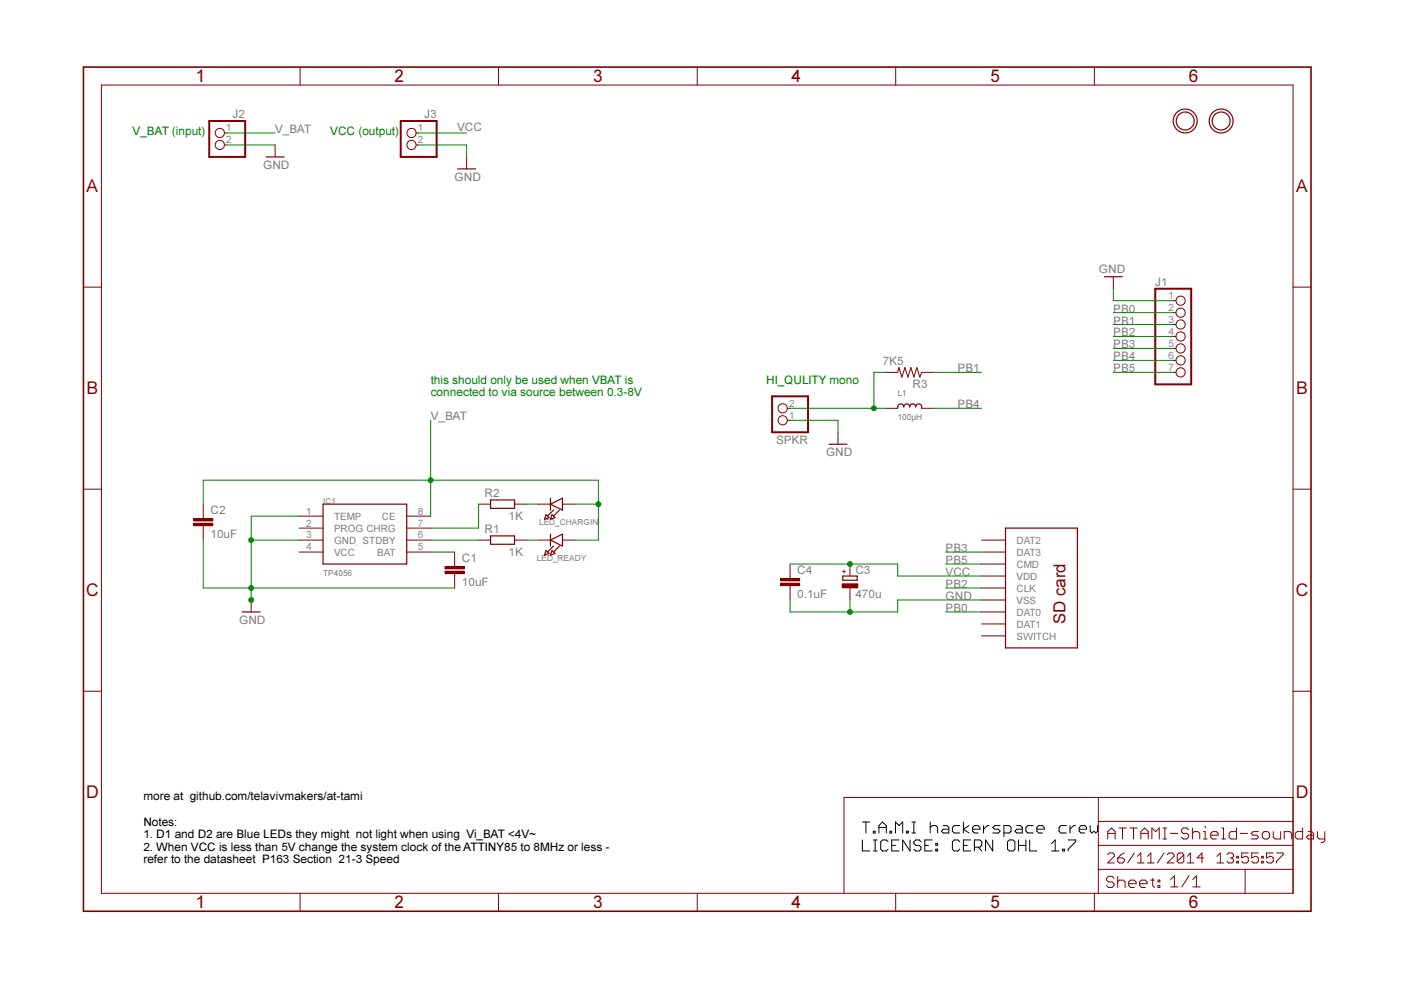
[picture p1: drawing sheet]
<?xml version="1.0" encoding="utf-8"?>
<!DOCTYPE eagle SYSTEM "eagle.dtd">
<!--
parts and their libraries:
SparkFun: Licensing: CC v3.0 Share-Alike You are welcome to use this library for commercial purposes.
microbuilder: This work is placed in the public domain, and may be freely used for commercial and non-commercial work with the following conditions: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
-->
<eagle version="7.1.0">
<drawing>
<settings>
<setting alwaysvectorfont="no"/>
<setting verticaltext="up"/>
</settings>
<grid distance="0.1" unitdist="inch" unit="inch" style="lines" multiple="1" display="no" altdistance="0.01" altunitdist="inch" altunit="inch"/>
<schematic xreflabel="%F%N/%S.%C%R" xrefpart="/%S.%C%R">
<libraries>
<library name="SparkFun">
<symbols>
<symbol name="GND">
<wire x1="-1.905" y1="0" x2="1.905" y2="0" width="0.254" layer="94"/>
<text x="-2.54" y="-2.54" size="1.778" layer="96">&gt;VALUE</text>
<pin name="GND" x="0" y="2.54" visible="off" length="short" direction="sup" rot="R270"/>
</symbol>
</symbols>
<devicesets>
<deviceset name="GND" prefix="GND">
<gates>
<gate name="1" symbol="GND" x="0" y="0"/>
</gates>
<devices>
<device name="">
<technologies>
<technology name=""/>
</technologies>
</device>
</devices>
</deviceset>
</devicesets>
</library>
<library name="microbuilder">
<symbols>
<symbol name="MOUNTINGHOLE">
<circle x="0" y="0" radius="2.54" width="0.254" layer="94"/>
<circle x="0" y="0" radius="1.905" width="0.254" layer="94"/>
</symbol>
<symbol name="PINHD7">
<wire x1="-6.35" y1="-10.16" x2="1.27" y2="-10.16" width="0.4064" layer="94"/>
<wire x1="1.27" y1="-10.16" x2="1.27" y2="10.16" width="0.4064" layer="94"/>
<wire x1="1.27" y1="10.16" x2="-6.35" y2="10.16" width="0.4064" layer="94"/>
<wire x1="-6.35" y1="10.16" x2="-6.35" y2="-10.16" width="0.4064" layer="94"/>
<text x="-6.35" y="10.795" size="1.778" layer="95">&gt;NAME</text>
<text x="-6.35" y="-12.7" size="1.778" layer="96">&gt;VALUE</text>
<pin name="1" x="-2.54" y="7.62" visible="pad" length="short" direction="pas" function="dot"/>
<pin name="2" x="-2.54" y="5.08" visible="pad" length="short" direction="pas" function="dot"/>
<pin name="3" x="-2.54" y="2.54" visible="pad" length="short" direction="pas" function="dot"/>
<pin name="4" x="-2.54" y="0" visible="pad" length="short" direction="pas" function="dot"/>
<pin name="5" x="-2.54" y="-2.54" visible="pad" length="short" direction="pas" function="dot"/>
<pin name="6" x="-2.54" y="-5.08" visible="pad" length="short" direction="pas" function="dot"/>
<pin name="7" x="-2.54" y="-7.62" visible="pad" length="short" direction="pas" function="dot"/>
</symbol>
<symbol name="PINHD2">
<wire x1="-6.35" y1="-2.54" x2="1.27" y2="-2.54" width="0.4064" layer="94"/>
<wire x1="1.27" y1="-2.54" x2="1.27" y2="5.08" width="0.4064" layer="94"/>
<wire x1="1.27" y1="5.08" x2="-6.35" y2="5.08" width="0.4064" layer="94"/>
<wire x1="-6.35" y1="5.08" x2="-6.35" y2="-2.54" width="0.4064" layer="94"/>
<text x="-6.35" y="5.715" size="1.778" layer="95">&gt;NAME</text>
<text x="-6.35" y="-5.08" size="1.778" layer="96">&gt;VALUE</text>
<pin name="1" x="-2.54" y="2.54" visible="pad" length="short" direction="pas" function="dot"/>
<pin name="2" x="-2.54" y="0" visible="pad" length="short" direction="pas" function="dot"/>
</symbol>
<symbol name="LED">
<wire x1="-2.54" y1="1.27" x2="-2.54" y2="-1.27" width="0.254" layer="94"/>
<wire x1="-2.54" y1="-1.27" x2="0" y2="0" width="0.254" layer="94"/>
<wire x1="0" y1="0" x2="-2.54" y2="1.27" width="0.254" layer="94"/>
<wire x1="0" y1="1.27" x2="0" y2="0" width="0.254" layer="94"/>
<wire x1="0" y1="0" x2="0" y2="-1.27" width="0.254" layer="94"/>
<wire x1="-0.635" y1="1.27" x2="0.635" y2="2.54" width="0.254" layer="94"/>
<wire x1="-1.905" y1="1.27" x2="-0.635" y2="2.54" width="0.254" layer="94"/>
<wire x1="-0.9525" y1="2.8575" x2="-0.3175" y2="2.2225" width="0.254" layer="94"/>
<wire x1="-0.3175" y1="2.2225" x2="0" y2="3.175" width="0.254" layer="94"/>
<wire x1="0" y1="3.175" x2="-0.9525" y2="2.8575" width="0.254" layer="94"/>
<wire x1="0.3175" y1="2.8575" x2="0.9525" y2="2.2225" width="0.254" layer="94"/>
<wire x1="1.27" y1="3.175" x2="0.3175" y2="2.8575" width="0.254" layer="94"/>
<wire x1="0.9525" y1="2.2225" x2="1.27" y2="3.175" width="0.254" layer="94"/>
<text x="-5.08" y="3.175" size="1.27" layer="95">&gt;NAME</text>
<text x="-5.08" y="-2.794" size="1.27" layer="96">&gt;VALUE</text>
<pin name="A" x="-5.08" y="0" visible="off" length="short" direction="pas"/>
<pin name="C" x="2.54" y="0" visible="off" length="short" direction="pas" rot="R180"/>
</symbol>
<symbol name="INDUCTOR">
<text x="-2.54" y="2.54" size="1.27" layer="95">&gt;NAME</text>
<text x="-2.54" y="-2.54" size="1.27" layer="96">&gt;VALUE</text>
<pin name="1" x="-5.08" y="0" visible="off" length="short" direction="pas" swaplevel="1"/>
<pin name="2" x="5.08" y="0" visible="off" length="short" direction="pas" swaplevel="1" rot="R180"/>
<wire x1="-2.54" y1="0.3175" x2="-1.27" y2="0.3175" width="0.254" layer="94" curve="-180"/>
<wire x1="-1.27" y1="0.3175" x2="0" y2="0.3175" width="0.254" layer="94" curve="-180"/>
<wire x1="0" y1="0.3175" x2="1.27" y2="0.3175" width="0.254" layer="94" curve="-180"/>
<wire x1="1.27" y1="0.3175" x2="2.54" y2="0.3175" width="0.254" layer="94" curve="-180"/>
<wire x1="-2.54" y1="0.3175" x2="-2.54" y2="0" width="0.254" layer="94"/>
<wire x1="2.54" y1="0.3175" x2="2.54" y2="0" width="0.254" layer="94"/>
</symbol>
</symbols>
<devicesets>
<deviceset name="MOUNTINGHOLE">
<gates>
<gate name="G$1" symbol="MOUNTINGHOLE" x="0" y="0"/>
</gates>
<devices>
<device name="" package="MOUNTINGHOLE_3.0_PLATED">
<technologies>
<technology name=""/>
</technologies>
</device>
<device name="1.0" package="MOUNTINGHOLE_1.0_PLATED">
<technologies>
<technology name="">
<attribute name="BOM" value="EXCLUDE" constant="no"/>
</technology>
</technologies>
</device>
<device name="2.0" package="MOUNTINGHOLE_2.0_PLATED">
<technologies>
<technology name=""/>
</technologies>
</device>
<device name="3.0THIN" package="MOUNTINGHOLE_3.0_PLATEDTHIN">
<technologies>
<technology name=""/>
</technologies>
</device>
<device name="2.5" package="MOUNTINGHOLE_2.5_PLATED">
<technologies>
<technology name=""/>
</technologies>
</device>
<device name="2.5_THICK" package="MOUNTINGHOLE_2.5_PLATED_THICK">
<technologies>
<technology name=""/>
</technologies>
</device>
</devices>
</deviceset>
<deviceset name="HEADER-1X7" prefix="JP" uservalue="yes">
<gates>
<gate name="A" symbol="PINHD7" x="0" y="0"/>
</gates>
<devices>
<device name="" package="1X07_OVAL">
<connects>
<connect gate="A" pin="1" pad="1"/>
<connect gate="A" pin="2" pad="2"/>
<connect gate="A" pin="3" pad="3"/>
<connect gate="A" pin="4" pad="4"/>
<connect gate="A" pin="5" pad="5"/>
<connect gate="A" pin="6" pad="6"/>
<connect gate="A" pin="7" pad="7"/>
</connects>
<technologies>
<technology name=""/>
</technologies>
</device>
<device name="ROUND" package="1X07_ROUND">
<connects>
<connect gate="A" pin="1" pad="1"/>
<connect gate="A" pin="2" pad="2"/>
<connect gate="A" pin="3" pad="3"/>
<connect gate="A" pin="4" pad="4"/>
<connect gate="A" pin="5" pad="5"/>
<connect gate="A" pin="6" pad="6"/>
<connect gate="A" pin="7" pad="7"/>
</connects>
<technologies>
<technology name=""/>
</technologies>
</device>
<device name="THICKER" package="1X07_ROUND_76">
<connects>
<connect gate="A" pin="1" pad="1"/>
<connect gate="A" pin="2" pad="2"/>
<connect gate="A" pin="3" pad="3"/>
<connect gate="A" pin="4" pad="4"/>
<connect gate="A" pin="5" pad="5"/>
<connect gate="A" pin="6" pad="6"/>
<connect gate="A" pin="7" pad="7"/>
</connects>
<technologies>
<technology name=""/>
</technologies>
</device>
<device name="70MIL" package="1X07_ROUND_70">
<connects>
<connect gate="A" pin="1" pad="1"/>
<connect gate="A" pin="2" pad="2"/>
<connect gate="A" pin="3" pad="3"/>
<connect gate="A" pin="4" pad="4"/>
<connect gate="A" pin="5" pad="5"/>
<connect gate="A" pin="6" pad="6"/>
<connect gate="A" pin="7" pad="7"/>
</connects>
<technologies>
<technology name=""/>
</technologies>
</device>
</devices>
</deviceset>
<deviceset name="HEADER-1X2" prefix="JP" uservalue="yes">
<gates>
<gate name="G$1" symbol="PINHD2" x="0" y="0"/>
</gates>
<devices>
<device name="" package="1X02_OVAL">
<connects>
<connect gate="G$1" pin="1" pad="1"/>
<connect gate="G$1" pin="2" pad="2"/>
</connects>
<technologies>
<technology name=""/>
</technologies>
</device>
<device name="ROUND" package="1X02_ROUND">
<connects>
<connect gate="G$1" pin="1" pad="1"/>
<connect gate="G$1" pin="2" pad="2"/>
</connects>
<technologies>
<technology name=""/>
</technologies>
</device>
<device name="SMT" package="1X02_SMT">
<connects>
<connect gate="G$1" pin="1" pad="1"/>
<connect gate="G$1" pin="2" pad="2"/>
</connects>
<technologies>
<technology name=""/>
</technologies>
</device>
</devices>
</deviceset>
<deviceset name="LED" prefix="LED" uservalue="yes">
<gates>
<gate name="G$1" symbol="LED" x="0" y="0"/>
</gates>
<devices>
<device name="1206" package="CHIPLED_1206">
<connects>
<connect gate="G$1" pin="A" pad="A"/>
<connect gate="G$1" pin="C" pad="C"/>
</connects>
<technologies>
<technology name=""/>
</technologies>
</device>
<device name="0805" package="CHIPLED_0805">
<connects>
<connect gate="G$1" pin="A" pad="A"/>
<connect gate="G$1" pin="C" pad="C"/>
</connects>
<technologies>
<technology name=""/>
</technologies>
</device>
<device name="0603" package="CHIPLED_0603">
<connects>
<connect gate="G$1" pin="A" pad="A"/>
<connect gate="G$1" pin="C" pad="C"/>
</connects>
<technologies>
<technology name=""/>
</technologies>
</device>
<device name="0603_NOOUTLINE" package="CHIPLED_0603_NOOUTLINE">
<connects>
<connect gate="G$1" pin="A" pad="A"/>
<connect gate="G$1" pin="C" pad="C"/>
</connects>
<technologies>
<technology name=""/>
</technologies>
</device>
<device name="0805_NOOUTLINE" package="CHIPLED_0805_NOOUTLINE">
<connects>
<connect gate="G$1" pin="A" pad="A"/>
<connect gate="G$1" pin="C" pad="C"/>
</connects>
<technologies>
<technology name=""/>
</technologies>
</device>
</devices>
</deviceset>
<deviceset name="INDUCTOR" prefix="L" uservalue="yes">
<gates>
<gate name="G$1" symbol="INDUCTOR" x="0" y="0"/>
</gates>
<devices>
<device name="" package="INDUCTOR_1007">
<connects>
<connect gate="G$1" pin="1" pad="P$1"/>
<connect gate="G$1" pin="2" pad="P$2"/>
</connects>
<technologies>
<technology name=""/>
</technologies>
</device>
<device name="0603" package="0603">
<connects>
<connect gate="G$1" pin="1" pad="1"/>
<connect gate="G$1" pin="2" pad="2"/>
</connects>
<technologies>
<technology name=""/>
</technologies>
</device>
<device name="0805" package="0805">
<connects>
<connect gate="G$1" pin="1" pad="1"/>
<connect gate="G$1" pin="2" pad="2"/>
</connects>
<technologies>
<technology name=""/>
</technologies>
</device>
<device name="TDK_VLC6045" package="INDUCTOR_6X6MM_TDK_VLC6045">
<connects>
<connect gate="G$1" pin="1" pad="P$1"/>
<connect gate="G$1" pin="2" pad="P$2"/>
</connects>
<technologies>
<technology name=""/>
</technologies>
</device>
<device name="TDK_SLF6045" package="INDUCTOR_6X6MM_TDK_SLF6045">
<connects>
<connect gate="G$1" pin="1" pad="P$1"/>
<connect gate="G$1" pin="2" pad="P$2"/>
</connects>
<technologies>
<technology name=""/>
</technologies>
</device>
<device name="TDK_VLC5045" package="INDUCTOR_5X5MM_TDK_VLC5045">
<connects>
<connect gate="G$1" pin="1" pad="P$1"/>
<connect gate="G$1" pin="2" pad="P$2"/>
</connects>
<technologies>
<technology name=""/>
</technologies>
</device>
<device name="TDK_VLC5045_NOTHERM" package="INDUCTOR_5X5MM_TDK_VLC5045_NOTHERMALS">
<connects>
<connect gate="G$1" pin="1" pad="P$1"/>
<connect gate="G$1" pin="2" pad="P$2"/>
</connects>
<technologies>
<technology name=""/>
</technologies>
</device>
<device name="NR5040" package="INDUCTOR_5X5MM_NR5040_NOTHERMALS">
<connects>
<connect gate="G$1" pin="1" pad="P$1"/>
<connect gate="G$1" pin="2" pad="P$2"/>
</connects>
<technologies>
<technology name=""/>
</technologies>
</device>
<device name="_0402" package="_0402">
<connects>
<connect gate="G$1" pin="1" pad="1"/>
<connect gate="G$1" pin="2" pad="2"/>
</connects>
<technologies>
<technology name=""/>
</technologies>
</device>
<device name="_0402MP" package="_0402MP">
<connects>
<connect gate="G$1" pin="1" pad="1"/>
<connect gate="G$1" pin="2" pad="2"/>
</connects>
<technologies>
<technology name=""/>
</technologies>
</device>
<device name="_0603" package="_0603">
<connects>
<connect gate="G$1" pin="1" pad="1"/>
<connect gate="G$1" pin="2" pad="2"/>
</connects>
<technologies>
<technology name=""/>
</technologies>
</device>
<device name="_0603MP" package="_0603MP">
<connects>
<connect gate="G$1" pin="1" pad="1"/>
<connect gate="G$1" pin="2" pad="2"/>
</connects>
<technologies>
<technology name=""/>
</technologies>
</device>
<device name="_0805" package="_0805">
<connects>
<connect gate="G$1" pin="1" pad="1"/>
<connect gate="G$1" pin="2" pad="2"/>
</connects>
<technologies>
<technology name=""/>
</technologies>
</device>
<device name="_0805MP" package="_0805MP">
<connects>
<connect gate="G$1" pin="1" pad="1"/>
<connect gate="G$1" pin="2" pad="2"/>
</connects>
<technologies>
<technology name=""/>
</technologies>
</device>
</devices>
</deviceset>
</devicesets>
</library>
<library name="frames">
<symbols>
<symbol name="A4L-LOC">
<wire x1="256.54" y1="3.81" x2="256.54" y2="8.89" width="0.1016" layer="94"/>
<wire x1="256.54" y1="8.89" x2="256.54" y2="13.97" width="0.1016" layer="94"/>
<wire x1="256.54" y1="13.97" x2="256.54" y2="19.05" width="0.1016" layer="94"/>
<wire x1="256.54" y1="19.05" x2="256.54" y2="24.13" width="0.1016" layer="94"/>
<wire x1="161.29" y1="3.81" x2="161.29" y2="24.13" width="0.1016" layer="94"/>
<wire x1="161.29" y1="24.13" x2="215.265" y2="24.13" width="0.1016" layer="94"/>
<wire x1="215.265" y1="24.13" x2="256.54" y2="24.13" width="0.1016" layer="94"/>
<wire x1="246.38" y1="3.81" x2="246.38" y2="8.89" width="0.1016" layer="94"/>
<wire x1="246.38" y1="8.89" x2="256.54" y2="8.89" width="0.1016" layer="94"/>
<wire x1="246.38" y1="8.89" x2="215.265" y2="8.89" width="0.1016" layer="94"/>
<wire x1="215.265" y1="8.89" x2="215.265" y2="3.81" width="0.1016" layer="94"/>
<wire x1="215.265" y1="8.89" x2="215.265" y2="13.97" width="0.1016" layer="94"/>
<wire x1="215.265" y1="13.97" x2="256.54" y2="13.97" width="0.1016" layer="94"/>
<wire x1="215.265" y1="13.97" x2="215.265" y2="19.05" width="0.1016" layer="94"/>
<wire x1="215.265" y1="19.05" x2="256.54" y2="19.05" width="0.1016" layer="94"/>
<wire x1="215.265" y1="19.05" x2="215.265" y2="24.13" width="0.1016" layer="94"/>
<text x="217.17" y="15.24" size="2.54" layer="94" font="vector">&gt;DRAWING_NAME</text>
<text x="217.17" y="10.16" size="2.286" layer="94" font="vector">&gt;LAST_DATE_TIME</text>
<text x="230.505" y="5.08" size="2.54" layer="94" font="vector">&gt;SHEET</text>
<text x="216.916" y="4.953" size="2.54" layer="94" font="vector">Sheet:</text>
<frame x1="0" y1="0" x2="260.35" y2="179.07" columns="6" rows="4" layer="94"/>
</symbol>
</symbols>
<devicesets>
<deviceset name="A4L-LOC" prefix="FRAME" uservalue="yes">
<gates>
<gate name="G$1" symbol="A4L-LOC" x="0" y="0"/>
</gates>
<devices>
<device name="">
<technologies>
<technology name=""/>
</technologies>
</device>
</devices>
</deviceset>
</devicesets>
</library>
<library name="TP4056">
<symbols>
<symbol name="TP4056">
<pin name="TEMP" x="-5.08" y="-2.54" length="middle"/>
<pin name="PROG" x="-5.08" y="-5.08" length="middle"/>
<pin name="GND" x="-5.08" y="-7.62" length="middle"/>
<pin name="VCC" x="-5.08" y="-10.16" length="middle"/>
<pin name="BAT" x="22.86" y="-10.16" length="middle" rot="R180"/>
<pin name="STDBY" x="22.86" y="-7.62" length="middle" rot="R180"/>
<pin name="CHRG" x="22.86" y="-5.08" length="middle" rot="R180"/>
<pin name="CE" x="22.86" y="-2.54" length="middle" rot="R180"/>
<wire x1="0" y1="0" x2="0" y2="-12.7" width="0.254" layer="94"/>
<wire x1="0" y1="-12.7" x2="17.78" y2="-12.7" width="0.254" layer="94"/>
<wire x1="17.78" y1="-12.7" x2="17.78" y2="0" width="0.254" layer="94"/>
<wire x1="17.78" y1="0" x2="0" y2="0" width="0.254" layer="94"/>
<text x="0" y="0" size="1.27" layer="95">&gt;NAME</text>
<text x="0" y="-15.24" size="1.27" layer="96">&gt;VALUE</text>
</symbol>
</symbols>
<devicesets>
<deviceset name="TP4056" prefix="IC">
<gates>
<gate name="G$1" symbol="TP4056" x="-5.08" y="2.54"/>
</gates>
<devices>
<device name="" package="SOP-8">
<connects>
<connect gate="G$1" pin="BAT" pad="5"/>
<connect gate="G$1" pin="CE" pad="8"/>
<connect gate="G$1" pin="CHRG" pad="7"/>
<connect gate="G$1" pin="GND" pad="3"/>
<connect gate="G$1" pin="PROG" pad="2"/>
<connect gate="G$1" pin="STDBY" pad="6"/>
<connect gate="G$1" pin="TEMP" pad="1"/>
<connect gate="G$1" pin="VCC" pad="4"/>
</connects>
<technologies>
<technology name=""/>
</technologies>
</device>
</devices>
</deviceset>
</devicesets>
</library>
<library name="SparkFun-Capacitors">
<symbols>
<symbol name="CAP">
<wire x1="0" y1="2.54" x2="0" y2="2.032" width="0.1524" layer="94"/>
<wire x1="0" y1="0" x2="0" y2="0.508" width="0.1524" layer="94"/>
<text x="1.524" y="2.921" size="1.778" layer="95">&gt;NAME</text>
<text x="1.524" y="-2.159" size="1.778" layer="96">&gt;VALUE</text>
<rectangle x1="-2.032" y1="0.508" x2="2.032" y2="1.016" layer="94"/>
<rectangle x1="-2.032" y1="1.524" x2="2.032" y2="2.032" layer="94"/>
<pin name="1" x="0" y="5.08" visible="off" length="short" direction="pas" swaplevel="1" rot="R270"/>
<pin name="2" x="0" y="-2.54" visible="off" length="short" direction="pas" swaplevel="1" rot="R90"/>
</symbol>
</symbols>
<devicesets>
<deviceset name="10UF-6.3V-20%(1206)" prefix="C" uservalue="yes">
<gates>
<gate name="G$1" symbol="CAP" x="0" y="-2.54"/>
</gates>
<devices>
<device name="" package="1206">
<connects>
<connect gate="G$1" pin="1" pad="1"/>
<connect gate="G$1" pin="2" pad="2"/>
</connects>
<technologies>
<technology name="">
<attribute name="PROD_ID" value="CAP-10057"/>
<attribute name="VALUE" value="10uF" constant="no"/>
</technology>
</technologies>
</device>
</devices>
</deviceset>
<deviceset name="0.1UF-25V(+80/-20%)(0603)" prefix="C" uservalue="yes">
<gates>
<gate name="G$1" symbol="CAP" x="0" y="-2.54"/>
</gates>
<devices>
<device name="" package="0603-CAP">
<connects>
<connect gate="G$1" pin="1" pad="1"/>
<connect gate="G$1" pin="2" pad="2"/>
</connects>
<technologies>
<technology name="">
<attribute name="PROD_ID" value="CAP-00810"/>
<attribute name="VALUE" value="0.1uF" constant="no"/>
</technology>
</technologies>
</device>
</devices>
</deviceset>
</devicesets>
</library>
<library name="SparkFun-Passives">
<symbols>
<symbol name="RESISTOR">
<wire x1="-2.54" y1="0" x2="-2.159" y2="1.016" width="0.1524" layer="94"/>
<wire x1="-2.159" y1="1.016" x2="-1.524" y2="-1.016" width="0.1524" layer="94"/>
<wire x1="-1.524" y1="-1.016" x2="-0.889" y2="1.016" width="0.1524" layer="94"/>
<wire x1="-0.889" y1="1.016" x2="-0.254" y2="-1.016" width="0.1524" layer="94"/>
<wire x1="-0.254" y1="-1.016" x2="0.381" y2="1.016" width="0.1524" layer="94"/>
<wire x1="0.381" y1="1.016" x2="1.016" y2="-1.016" width="0.1524" layer="94"/>
<wire x1="1.016" y1="-1.016" x2="1.651" y2="1.016" width="0.1524" layer="94"/>
<wire x1="1.651" y1="1.016" x2="2.286" y2="-1.016" width="0.1524" layer="94"/>
<wire x1="2.286" y1="-1.016" x2="2.54" y2="0" width="0.1524" layer="94"/>
<text x="-3.81" y="1.4986" size="1.778" layer="95">&gt;NAME</text>
<text x="-3.81" y="-3.302" size="1.778" layer="96">&gt;VALUE</text>
<pin name="2" x="5.08" y="0" visible="off" length="short" direction="pas" swaplevel="1" rot="R180"/>
<pin name="1" x="-5.08" y="0" visible="off" length="short" direction="pas" swaplevel="1"/>
</symbol>
</symbols>
<devicesets>
<deviceset name="RESISTOR" prefix="R" uservalue="yes">
<gates>
<gate name="G$1" symbol="RESISTOR" x="0" y="0"/>
</gates>
<devices>
<device name="1206" package="1206">
<connects>
<connect gate="G$1" pin="1" pad="1"/>
<connect gate="G$1" pin="2" pad="2"/>
</connects>
<technologies>
<technology name=""/>
</technologies>
</device>
<device name="AXIAL-0.3" package="AXIAL-0.3">
<connects>
<connect gate="G$1" pin="1" pad="P$1"/>
<connect gate="G$1" pin="2" pad="P$2"/>
</connects>
<technologies>
<technology name=""/>
</technologies>
</device>
<device name="2010" package="R2010">
<connects>
<connect gate="G$1" pin="1" pad="1"/>
<connect gate="G$1" pin="2" pad="2"/>
</connects>
<technologies>
<technology name=""/>
</technologies>
</device>
<device name="0805-RES" package="0805">
<connects>
<connect gate="G$1" pin="1" pad="1"/>
<connect gate="G$1" pin="2" pad="2"/>
</connects>
<technologies>
<technology name=""/>
</technologies>
</device>
<device name="0603-RES" package="0603-RES">
<connects>
<connect gate="G$1" pin="1" pad="1"/>
<connect gate="G$1" pin="2" pad="2"/>
</connects>
<technologies>
<technology name=""/>
</technologies>
</device>
<device name="0402-RES" package="0402-RES">
<connects>
<connect gate="G$1" pin="1" pad="1"/>
<connect gate="G$1" pin="2" pad="2"/>
</connects>
<technologies>
<technology name=""/>
</technologies>
</device>
<device name="PTH-1/6W" package="1/6W-RES">
<connects>
<connect gate="G$1" pin="1" pad="1"/>
<connect gate="G$1" pin="2" pad="2"/>
</connects>
<technologies>
<technology name=""/>
</technologies>
</device>
<device name="2512" package="R2512">
<connects>
<connect gate="G$1" pin="1" pad="1"/>
<connect gate="G$1" pin="2" pad="2"/>
</connects>
<technologies>
<technology name=""/>
</technologies>
</device>
<device name="PTH-1/4W" package="AXIAL-0.4">
<connects>
<connect gate="G$1" pin="1" pad="P$1"/>
<connect gate="G$1" pin="2" pad="P$2"/>
</connects>
<technologies>
<technology name=""/>
</technologies>
</device>
<device name="PTH-1/2W" package="AXIAL-0.5">
<connects>
<connect gate="G$1" pin="1" pad="P$1"/>
<connect gate="G$1" pin="2" pad="P$2"/>
</connects>
<technologies>
<technology name=""/>
</technologies>
</device>
<device name="PTH-1W" package="AXIAL-0.6">
<connects>
<connect gate="G$1" pin="1" pad="P$1"/>
<connect gate="G$1" pin="2" pad="P$2"/>
</connects>
<technologies>
<technology name=""/>
</technologies>
</device>
<device name="PTH-2W" package="AXIAL-0.8">
<connects>
<connect gate="G$1" pin="1" pad="P$1"/>
<connect gate="G$1" pin="2" pad="P$2"/>
</connects>
<technologies>
<technology name=""/>
</technologies>
</device>
<device name="KIT" package="AXIAL-0.3-KIT">
<connects>
<connect gate="G$1" pin="1" pad="P$1"/>
<connect gate="G$1" pin="2" pad="P$2"/>
</connects>
<technologies>
<technology name=""/>
</technologies>
</device>
<device name="EZ" package="AXIAL-0.3EZ">
<connects>
<connect gate="G$1" pin="1" pad="P$1"/>
<connect gate="G$1" pin="2" pad="P$2"/>
</connects>
<technologies>
<technology name=""/>
</technologies>
</device>
</devices>
</deviceset>
</devicesets>
</library>
<library name="pyboard">
<symbols>
<symbol name="SDCARD">
<wire x1="-15.24" y1="12.7" x2="0" y2="12.7" width="0.254" layer="94"/>
<wire x1="0" y1="12.7" x2="0" y2="-12.7" width="0.254" layer="94"/>
<wire x1="0" y1="-12.7" x2="-15.24" y2="-12.7" width="0.254" layer="94"/>
<wire x1="-15.24" y1="-12.7" x2="-15.24" y2="12.7" width="0.254" layer="94"/>
<pin name="CLK" x="-20.32" y="0" visible="pin" length="middle"/>
<pin name="CMD" x="-20.32" y="5.08" visible="pin" length="middle"/>
<pin name="DAT0" x="-20.32" y="-5.08" visible="pin" length="middle"/>
<pin name="DAT1" x="-20.32" y="-7.62" visible="pin" length="middle"/>
<pin name="DAT2" x="-20.32" y="10.16" visible="pin" length="middle"/>
<pin name="DAT3" x="-20.32" y="7.62" visible="pin" length="middle"/>
<pin name="SWITCH" x="-20.32" y="-10.16" visible="pin" length="middle"/>
<pin name="VDD" x="-20.32" y="2.54" visible="pin" length="middle"/>
<pin name="VSS" x="-20.32" y="-2.54" visible="pin" length="middle"/>
<text x="-2.54" y="-7.62" size="2.54" layer="94" rot="R90">SD card</text>
</symbol>
</symbols>
<devicesets>
<deviceset name="MOLEX-SD-105027">
<gates>
<gate name="G$1" symbol="SDCARD" x="0" y="0"/>
</gates>
<devices>
<device name="" package="MOLEX-SD-105027-PKG">
<connects>
<connect gate="G$1" pin="CLK" pad="P$5"/>
<connect gate="G$1" pin="CMD" pad="P$3"/>
<connect gate="G$1" pin="DAT0" pad="P$7"/>
<connect gate="G$1" pin="DAT1" pad="P$8"/>
<connect gate="G$1" pin="DAT2" pad="P$1"/>
<connect gate="G$1" pin="DAT3" pad="P$2"/>
<connect gate="G$1" pin="SWITCH" pad="G$1"/>
<connect gate="G$1" pin="VDD" pad="P$4"/>
<connect gate="G$1" pin="VSS" pad="P$6"/>
</connects>
<technologies>
<technology name=""/>
</technologies>
</device>
</devices>
</deviceset>
</devicesets>
</library>
<library name="dp_devices">
<symbols>
<symbol name="CAP_POL">
<wire x1="-1.524" y1="-0.889" x2="1.524" y2="-0.889" width="0.254" layer="94"/>
<wire x1="1.524" y1="-0.889" x2="1.524" y2="0" width="0.254" layer="94"/>
<wire x1="-1.524" y1="0" x2="-1.524" y2="-0.889" width="0.254" layer="94"/>
<wire x1="-1.524" y1="0" x2="1.524" y2="0" width="0.254" layer="94"/>
<text x="1.143" y="0.4826" size="1.778" layer="95">&gt;NAME</text>
<text x="-0.5842" y="0.4064" size="1.27" layer="94" rot="R90">+</text>
<text x="1.143" y="-4.5974" size="1.778" layer="96">&gt;VALUE</text>
<rectangle x1="-1.651" y1="-2.54" x2="1.651" y2="-1.651" layer="94"/>
<pin name="-" x="0" y="-5.08" visible="off" length="short" direction="pas" rot="R90"/>
<pin name="+" x="0" y="2.54" visible="off" length="short" direction="pas" rot="R270"/>
</symbol>
<symbol name="RESISTOR">
<wire x1="-2.54" y1="-0.889" x2="2.54" y2="-0.889" width="0.254" layer="94"/>
<wire x1="2.54" y1="0.889" x2="-2.54" y2="0.889" width="0.254" layer="94"/>
<wire x1="2.54" y1="-0.889" x2="2.54" y2="0.889" width="0.254" layer="94"/>
<wire x1="-2.54" y1="-0.889" x2="-2.54" y2="0.889" width="0.254" layer="94"/>
<text x="-3.81" y="1.4986" size="1.778" layer="95" font="vector">&gt;NAME</text>
<text x="-3.81" y="-3.302" size="1.778" layer="96" font="vector">&gt;VALUE</text>
<pin name="2" x="5.08" y="0" visible="off" length="short" direction="pas" swaplevel="1" rot="R180"/>
<pin name="1" x="-5.08" y="0" visible="off" length="short" direction="pas" swaplevel="1"/>
</symbol>
</symbols>
<devicesets>
<deviceset name="CAPACITOR_POL" prefix="C" uservalue="yes">
<gates>
<gate name="C" symbol="CAP_POL" x="0" y="0"/>
</gates>
<devices>
<device name="-SMC_A" package="SMC_A">
<connects>
<connect gate="C" pin="+" pad="+"/>
<connect gate="C" pin="-" pad="-"/>
</connects>
<technologies>
<technology name=""/>
</technologies>
</device>
<device name="-SMC_B" package="SMC_B">
<connects>
<connect gate="C" pin="+" pad="+"/>
<connect gate="C" pin="-" pad="-"/>
</connects>
<technologies>
<technology name=""/>
</technologies>
</device>
<device name="-CASE_A" package="CASE_A">
<connects>
<connect gate="C" pin="+" pad="+"/>
<connect gate="C" pin="-" pad="-"/>
</connects>
<technologies>
<technology name=""/>
</technologies>
</device>
<device name="-CASE_B" package="CASE_B">
<connects>
<connect gate="C" pin="+" pad="+"/>
<connect gate="C" pin="-" pad="-"/>
</connects>
<technologies>
<technology name=""/>
</technologies>
</device>
</devices>
</deviceset>
<deviceset name="RESISTOR" prefix="R" uservalue="yes">
<gates>
<gate name="G$1" symbol="RESISTOR" x="0" y="0"/>
</gates>
<devices>
<device name="-0805" package="R805">
<connects>
<connect gate="G$1" pin="1" pad="1"/>
<connect gate="G$1" pin="2" pad="2"/>
</connects>
<technologies>
<technology name="R805"/>
</technologies>
</device>
<device name="-0603" package="R603">
<connects>
<connect gate="G$1" pin="1" pad="1"/>
<connect gate="G$1" pin="2" pad="2"/>
</connects>
<technologies>
<technology name=""/>
</technologies>
</device>
<device name="-0402" package="R402">
<connects>
<connect gate="G$1" pin="1" pad="1"/>
<connect gate="G$1" pin="2" pad="2"/>
</connects>
<technologies>
<technology name=""/>
</technologies>
</device>
<device name="-1206" package="R1206">
<connects>
<connect gate="G$1" pin="1" pad="1"/>
<connect gate="G$1" pin="2" pad="2"/>
</connects>
<technologies>
<technology name=""/>
</technologies>
</device>
<device name="-PTH-0.4" package="RTH025W">
<connects>
<connect gate="G$1" pin="1" pad="1"/>
<connect gate="G$1" pin="2" pad="2"/>
</connects>
<technologies>
<technology name=""/>
</technologies>
</device>
<device name="-TO-220-2" package="TO-220-2">
<connects>
<connect gate="G$1" pin="1" pad="1"/>
<connect gate="G$1" pin="2" pad="2"/>
</connects>
<technologies>
<technology name=""/>
</technologies>
</device>
</devices>
</deviceset>
</devicesets>
</library>
</libraries>
<attributes>
</attributes>
<variantdefs>
</variantdefs>
<classes>
<class number="0" name="default" width="0.2032" drill="0">
</class>
<class number="1" name="vcc" width="0.254" drill="0">
</class>
</classes>
<parts>
<part name="GND16" library="SparkFun" deviceset="GND" device=""/>
<part name="GND1" library="SparkFun" deviceset="GND" device=""/>
<part name="U$1" library="microbuilder" deviceset="MOUNTINGHOLE" device="2.0" value="MOUNTINGHOLE2.0"/>
<part name="U$2" library="microbuilder" deviceset="MOUNTINGHOLE" device="2.0" value="MOUNTINGHOLE2.0"/>
<part name="J2" library="microbuilder" deviceset="HEADER-1X2" device="ROUND"/>
<part name="J3" library="microbuilder" deviceset="HEADER-1X2" device="ROUND"/>
<part name="FRAME1" library="frames" deviceset="A4L-LOC" device=""/>
<part name="J1" library="microbuilder" deviceset="HEADER-1X7" device="ROUND"/>
<part name="GND5" library="SparkFun" deviceset="GND" device=""/>
<part name="IC1" library="TP4056" deviceset="TP4056" device=""/>
<part name="GND2" library="SparkFun" deviceset="GND" device=""/>
<part name="C1" library="SparkFun-Capacitors" deviceset="10UF-6.3V-20%(1206)" device="" value="10uF"/>
<part name="R1" library="dp_devices" deviceset="RESISTOR" device="-0603" value="1K"/>
<part name="R2" library="dp_devices" deviceset="RESISTOR" device="-0603" value="1K"/>
<part name="LED_CHARGIN" library="microbuilder" deviceset="LED" device="0805_NOOUTLINE"/>
<part name="LED_READY" library="microbuilder" deviceset="LED" device="0805_NOOUTLINE"/>
<part name="C2" library="SparkFun-Capacitors" deviceset="10UF-6.3V-20%(1206)" device="" value="10uF"/>
<part name="U$4" library="pyboard" deviceset="MOLEX-SD-105027" device=""/>
<part name="SPKR" library="microbuilder" deviceset="HEADER-1X2" device="ROUND"/>
<part name="GND3" library="SparkFun" deviceset="GND" device=""/>
<part name="L1" library="microbuilder" deviceset="INDUCTOR" device="0805" value="100µH"/>
<part name="C4" library="SparkFun-Capacitors" deviceset="0.1UF-25V(+80/-20%)(0603)" device="" value="0.1uF"/>
<part name="R3" library="SparkFun-Passives" deviceset="RESISTOR" device="0805-RES" value="7K5"/>
<part name="C3" library="dp_devices" deviceset="CAPACITOR_POL" device="-CASE_A" value="470u"/>
</parts>
<sheets>
<sheet>
<plain>
<text x="12.7" y="10.16" size="1.778" layer="100">more at  github.com/telavivmakers/at-tami

Notes: 
1. D1 and D2 are Blue LEDs they might  not light when using  Vi_BAT &lt;4V~  
2. When VCC is less than 5V change the system clock of the ATTINY85 to 8MHz or less - 
refer to the datasheet  P163 Section  21-3 Speed</text>
<polygon width="0.254" layer="21">
<vertex x="0.83533125" y="-2.01666875" curve="9.500029"/>
<vertex x="1.156721875" y="-1.851140625"/>
<vertex x="1.954725" y="-2.501934375"/>
<vertex x="2.501934375" y="-1.954725"/>
<vertex x="1.851140625" y="-1.156721875" curve="19.000023"/>
<vertex x="2.126878125" y="-0.491028125"/>
<vertex x="3.151334375" y="-0.386934375"/>
<vertex x="3.151334375" y="0.386934375"/>
<vertex x="2.126878125" y="0.491028125" curve="19.000023"/>
<vertex x="1.851140625" y="1.156721875"/>
<vertex x="2.501934375" y="1.954725"/>
<vertex x="1.954725" y="2.501934375"/>
<vertex x="1.156721875" y="1.851140625" curve="19.000023"/>
<vertex x="0.491028125" y="2.126878125"/>
<vertex x="0.386934375" y="3.151334375"/>
<vertex x="-0.386934375" y="3.151334375"/>
<vertex x="-0.491028125" y="2.126878125" curve="19.000023"/>
<vertex x="-1.156721875" y="1.851140625"/>
<vertex x="-1.954725" y="2.501934375"/>
<vertex x="-2.501934375" y="1.954725"/>
<vertex x="-1.851140625" y="1.156721875" curve="19.000023"/>
<vertex x="-2.126878125" y="0.491028125"/>
<vertex x="-3.151334375" y="0.386934375"/>
<vertex x="-3.151334375" y="-0.386934375"/>
<vertex x="-2.126878125" y="-0.491028125" curve="19.000023"/>
<vertex x="-1.851140625" y="-1.156721875"/>
<vertex x="-2.501934375" y="-1.954725"/>
<vertex x="-1.954725" y="-2.501934375"/>
<vertex x="-1.156721875" y="-1.851140625" curve="9.500029"/>
<vertex x="-0.83533125" y="-2.01666875"/>
<vertex x="-0.3796875" y="-0.91665" curve="-67.500061"/>
<vertex x="-0.992175" y="0" curve="-247.500073"/>
<vertex x="0.3796875" y="-0.91665"/>
</polygon>
<text x="165.1" y="12.7" size="2.54" layer="100" font="vector">T.A.M.I hackerspace crew 
LICENSE: CERN OHL 1.7</text>
<text x="52.324" y="164.592" size="1.778" layer="91">VCC (output)</text>
<text x="10.414" y="164.592" size="1.778" layer="91">V_BAT (input)</text>
<text x="73.66" y="109.22" size="1.778" layer="91">this should only be used when VBAT is 
connected to via source between 0.3-8V</text>
<text x="144.78" y="111.76" size="1.778" layer="91">HI_QULITY mono</text>
</plain>
<instances>
<instance part="GND16" gate="1" x="81.28" y="157.48"/>
<instance part="GND1" gate="1" x="40.64" y="160.02"/>
<instance part="U$1" gate="G$1" x="241.3" y="167.64"/>
<instance part="U$2" gate="G$1" x="233.68" y="167.64"/>
<instance part="J2" gate="G$1" x="27.94" y="162.56" rot="MR0"/>
<instance part="J3" gate="G$1" x="68.58" y="162.56" rot="MR0"/>
<instance part="FRAME1" gate="G$1" x="0" y="0"/>
<instance part="J1" gate="A" x="233.68" y="121.92"/>
<instance part="GND5" gate="1" x="218.44" y="134.62" rot="R180"/>
<instance part="IC1" gate="G$1" x="50.8" y="86.36"/>
<instance part="GND2" gate="1" x="35.56" y="63.5"/>
<instance part="C1" gate="G$1" x="78.74" y="71.12"/>
<instance part="R1" gate="G$1" x="88.9" y="78.74" smashed="yes">
<attribute name="NAME" x="85.09" y="80.2386" size="1.778" layer="95"/>
<attribute name="VALUE" x="90.17" y="75.438" size="1.778" layer="96"/>
</instance>
<instance part="R2" gate="G$1" x="88.9" y="86.36" smashed="yes">
<attribute name="NAME" x="85.09" y="87.8586" size="1.778" layer="95"/>
<attribute name="VALUE" x="90.17" y="83.058" size="1.778" layer="96"/>
</instance>
<instance part="LED_CHARGIN" gate="G$1" x="99.06" y="86.36" smashed="yes" rot="R180">
<attribute name="NAME" x="109.22" y="83.185" size="1.27" layer="95" rot="R180"/>
<attribute name="VALUE" x="104.14" y="89.154" size="1.27" layer="96" rot="R180"/>
</instance>
<instance part="LED_READY" gate="G$1" x="99.06" y="78.74" smashed="yes" rot="R180">
<attribute name="NAME" x="106.68" y="75.565" size="1.27" layer="95" rot="R180"/>
<attribute name="VALUE" x="104.14" y="81.534" size="1.27" layer="96" rot="R180"/>
</instance>
<instance part="C2" gate="G$1" x="25.4" y="81.28"/>
<instance part="U$4" gate="G$1" x="210.82" y="68.58"/>
<instance part="SPKR" gate="G$1" x="147.32" y="106.68" rot="R180"/>
<instance part="GND3" gate="1" x="160.02" y="99.06"/>
<instance part="L1" gate="G$1" x="175.26" y="106.68"/>
<instance part="C4" gate="G$1" x="149.86" y="68.58"/>
<instance part="R3" gate="G$1" x="175.26" y="114.3" smashed="yes" rot="R180">
<attribute name="NAME" x="179.07" y="112.8014" size="1.778" layer="95" rot="R180"/>
<attribute name="VALUE" x="173.99" y="117.602" size="1.778" layer="96" rot="R180"/>
</instance>
<instance part="C3" gate="C" x="162.56" y="71.12"/>
</instances>
<busses>
</busses>
<nets>
<net name="GND" class="0">
<segment>
<pinref part="GND16" gate="1" pin="GND"/>
<wire x1="81.28" y1="162.56" x2="81.28" y2="160.02" width="0.1524" layer="91"/>
<pinref part="J3" gate="G$1" pin="2"/>
<wire x1="81.28" y1="162.56" x2="71.12" y2="162.56" width="0.1524" layer="91"/>
</segment>
<segment>
<wire x1="30.48" y1="162.56" x2="40.64" y2="162.56" width="0.1524" layer="91"/>
<pinref part="GND1" gate="1" pin="GND"/>
<pinref part="J2" gate="G$1" pin="2"/>
</segment>
<segment>
<pinref part="J1" gate="A" pin="1"/>
<wire x1="231.14" y1="129.54" x2="218.44" y2="129.54" width="0.1524" layer="91"/>
<wire x1="218.44" y1="129.54" x2="218.44" y2="132.08" width="0.1524" layer="91"/>
<pinref part="GND5" gate="1" pin="GND"/>
</segment>
<segment>
<pinref part="IC1" gate="G$1" pin="TEMP"/>
<pinref part="GND2" gate="1" pin="GND"/>
<wire x1="45.72" y1="83.82" x2="35.56" y2="83.82" width="0.1524" layer="91"/>
<wire x1="35.56" y1="83.82" x2="35.56" y2="78.74" width="0.1524" layer="91"/>
<pinref part="IC1" gate="G$1" pin="GND"/>
<wire x1="35.56" y1="78.74" x2="35.56" y2="68.58" width="0.1524" layer="91"/>
<wire x1="45.72" y1="78.74" x2="35.56" y2="78.74" width="0.1524" layer="91"/>
<junction x="35.56" y="78.74"/>
<pinref part="C1" gate="G$1" pin="2"/>
<wire x1="78.74" y1="68.58" x2="35.56" y2="68.58" width="0.1524" layer="91"/>
<wire x1="35.56" y1="68.58" x2="35.56" y2="66.04" width="0.1524" layer="91"/>
<junction x="35.56" y="66.04"/>
<pinref part="C2" gate="G$1" pin="2"/>
<wire x1="25.4" y1="78.74" x2="25.4" y2="68.58" width="0.1524" layer="91"/>
<wire x1="25.4" y1="68.58" x2="35.56" y2="68.58" width="0.1524" layer="91"/>
<junction x="35.56" y="68.58"/>
</segment>
<segment>
<pinref part="U$4" gate="G$1" pin="VSS"/>
<label x="182.88" y="66.04" size="1.778" layer="95"/>
<pinref part="C4" gate="G$1" pin="2"/>
<wire x1="149.86" y1="66.04" x2="149.86" y2="63.5" width="0.1524" layer="91"/>
<wire x1="149.86" y1="63.5" x2="162.56" y2="63.5" width="0.1524" layer="91"/>
<wire x1="162.56" y1="63.5" x2="172.72" y2="63.5" width="0.1524" layer="91"/>
<wire x1="172.72" y1="63.5" x2="172.72" y2="66.04" width="0.1524" layer="91"/>
<wire x1="172.72" y1="66.04" x2="190.5" y2="66.04" width="0.1524" layer="91"/>
<pinref part="C3" gate="C" pin="-"/>
<wire x1="162.56" y1="66.04" x2="162.56" y2="63.5" width="0.1524" layer="91"/>
<junction x="162.56" y="63.5"/>
</segment>
<segment>
<pinref part="SPKR" gate="G$1" pin="1"/>
<wire x1="149.86" y1="104.14" x2="160.02" y2="104.14" width="0.1524" layer="91"/>
<pinref part="GND3" gate="1" pin="GND"/>
<wire x1="160.02" y1="104.14" x2="160.02" y2="101.6" width="0.1524" layer="91"/>
</segment>
</net>
<net name="VCC" class="0">
<segment>
<pinref part="J3" gate="G$1" pin="1"/>
<wire x1="81.28" y1="165.1" x2="71.12" y2="165.1" width="0.1524" layer="91"/>
<label x="79.248" y="165.608" size="1.778" layer="95"/>
</segment>
<segment>
<pinref part="U$4" gate="G$1" pin="VDD"/>
<label x="182.88" y="71.12" size="1.778" layer="95"/>
<wire x1="190.5" y1="71.12" x2="172.72" y2="71.12" width="0.1524" layer="91"/>
<wire x1="172.72" y1="71.12" x2="172.72" y2="73.66" width="0.1524" layer="91"/>
<pinref part="C4" gate="G$1" pin="1"/>
<wire x1="172.72" y1="73.66" x2="162.56" y2="73.66" width="0.1524" layer="91"/>
<pinref part="C3" gate="C" pin="+"/>
<wire x1="162.56" y1="73.66" x2="149.86" y2="73.66" width="0.1524" layer="91"/>
<junction x="162.56" y="73.66"/>
</segment>
</net>
<net name="V_BAT" class="0">
<segment>
<pinref part="J2" gate="G$1" pin="1"/>
<wire x1="30.48" y1="165.1" x2="40.64" y2="165.1" width="0.1524" layer="91"/>
<label x="40.64" y="165.1" size="1.778" layer="95"/>
</segment>
<segment>
<pinref part="IC1" gate="G$1" pin="CE"/>
<wire x1="73.66" y1="83.82" x2="73.66" y2="91.44" width="0.1524" layer="91"/>
<wire x1="73.66" y1="91.44" x2="109.22" y2="91.44" width="0.1524" layer="91"/>
<pinref part="C2" gate="G$1" pin="1"/>
<wire x1="73.66" y1="91.44" x2="25.4" y2="91.44" width="0.1524" layer="91"/>
<wire x1="25.4" y1="91.44" x2="25.4" y2="86.36" width="0.1524" layer="91"/>
<junction x="73.66" y="91.44"/>
<wire x1="73.66" y1="91.44" x2="73.66" y2="104.14" width="0.1524" layer="91"/>
<label x="73.66" y="104.14" size="1.778" layer="95"/>
<pinref part="LED_CHARGIN" gate="G$1" pin="A"/>
<wire x1="104.14" y1="86.36" x2="109.22" y2="86.36" width="0.1524" layer="91"/>
<wire x1="109.22" y1="86.36" x2="109.22" y2="91.44" width="0.1524" layer="91"/>
<wire x1="109.22" y1="86.36" x2="109.22" y2="78.74" width="0.1524" layer="91"/>
<junction x="109.22" y="86.36"/>
<pinref part="LED_READY" gate="G$1" pin="A"/>
<wire x1="109.22" y1="78.74" x2="104.14" y2="78.74" width="0.1524" layer="91"/>
</segment>
</net>
<net name="PB0" class="0">
<segment>
<pinref part="J1" gate="A" pin="2"/>
<wire x1="231.14" y1="127" x2="218.44" y2="127" width="0.1524" layer="91"/>
<label x="218.44" y="127" size="1.778" layer="95"/>
</segment>
<segment>
<pinref part="U$4" gate="G$1" pin="DAT0"/>
<wire x1="190.5" y1="63.5" x2="182.88" y2="63.5" width="0.1524" layer="91"/>
<label x="182.88" y="63.5" size="1.778" layer="95"/>
</segment>
</net>
<net name="PB1" class="0">
<segment>
<pinref part="J1" gate="A" pin="3"/>
<wire x1="231.14" y1="124.46" x2="218.44" y2="124.46" width="0.1524" layer="91"/>
<label x="218.44" y="124.46" size="1.778" layer="95"/>
</segment>
<segment>
<pinref part="R3" gate="G$1" pin="1"/>
<wire x1="180.34" y1="114.3" x2="190.5" y2="114.3" width="0.1524" layer="91"/>
<label x="185.42" y="114.3" size="1.778" layer="95"/>
</segment>
</net>
<net name="PB2" class="0">
<segment>
<pinref part="J1" gate="A" pin="4"/>
<wire x1="231.14" y1="121.92" x2="218.44" y2="121.92" width="0.1524" layer="91"/>
<label x="218.44" y="121.92" size="1.778" layer="95"/>
</segment>
<segment>
<pinref part="U$4" gate="G$1" pin="CLK"/>
<wire x1="190.5" y1="68.58" x2="182.88" y2="68.58" width="0.1524" layer="91"/>
<label x="182.88" y="68.58" size="1.778" layer="95"/>
</segment>
</net>
<net name="PB3" class="0">
<segment>
<pinref part="J1" gate="A" pin="5"/>
<wire x1="218.44" y1="119.38" x2="231.14" y2="119.38" width="0.1524" layer="91"/>
<label x="218.44" y="119.38" size="1.778" layer="95"/>
</segment>
<segment>
<pinref part="U$4" gate="G$1" pin="DAT3"/>
<wire x1="190.5" y1="76.2" x2="182.88" y2="76.2" width="0.1524" layer="91"/>
<label x="182.88" y="76.2" size="1.778" layer="95"/>
</segment>
</net>
<net name="PB4" class="0">
<segment>
<pinref part="J1" gate="A" pin="6"/>
<wire x1="218.44" y1="116.84" x2="231.14" y2="116.84" width="0.1524" layer="91"/>
<label x="218.44" y="116.84" size="1.778" layer="95"/>
</segment>
<segment>
<pinref part="L1" gate="G$1" pin="2"/>
<wire x1="180.34" y1="106.68" x2="190.5" y2="106.68" width="0.1524" layer="91"/>
<label x="185.42" y="106.68" size="1.778" layer="95"/>
</segment>
</net>
<net name="PB5" class="0">
<segment>
<pinref part="J1" gate="A" pin="7"/>
<wire x1="218.44" y1="114.3" x2="231.14" y2="114.3" width="0.1524" layer="91"/>
<label x="218.44" y="114.3" size="1.778" layer="95"/>
</segment>
<segment>
<pinref part="U$4" gate="G$1" pin="CMD"/>
<wire x1="190.5" y1="73.66" x2="182.88" y2="73.66" width="0.1524" layer="91"/>
<label x="182.88" y="73.66" size="1.778" layer="95"/>
</segment>
</net>
<net name="N$1" class="0">
<segment>
<pinref part="IC1" gate="G$1" pin="BAT"/>
<pinref part="C1" gate="G$1" pin="1"/>
<wire x1="73.66" y1="76.2" x2="78.74" y2="76.2" width="0.1524" layer="91"/>
</segment>
</net>
<net name="N$3" class="0">
<segment>
<pinref part="LED_CHARGIN" gate="G$1" pin="C"/>
<pinref part="R2" gate="G$1" pin="2"/>
<wire x1="96.52" y1="86.36" x2="93.98" y2="86.36" width="0.1524" layer="91"/>
</segment>
</net>
<net name="N$4" class="0">
<segment>
<pinref part="LED_READY" gate="G$1" pin="C"/>
<pinref part="R1" gate="G$1" pin="2"/>
<wire x1="96.52" y1="78.74" x2="93.98" y2="78.74" width="0.1524" layer="91"/>
</segment>
</net>
<net name="N$5" class="0">
<segment>
<pinref part="R1" gate="G$1" pin="1"/>
<pinref part="IC1" gate="G$1" pin="STDBY"/>
<wire x1="83.82" y1="78.74" x2="73.66" y2="78.74" width="0.1524" layer="91"/>
</segment>
</net>
<net name="N$6" class="0">
<segment>
<pinref part="R2" gate="G$1" pin="1"/>
<wire x1="83.82" y1="86.36" x2="83.82" y2="81.28" width="0.1524" layer="91"/>
<pinref part="IC1" gate="G$1" pin="CHRG"/>
<wire x1="83.82" y1="81.28" x2="73.66" y2="81.28" width="0.1524" layer="91"/>
</segment>
</net>
<net name="N$8" class="0">
<segment>
<pinref part="L1" gate="G$1" pin="1"/>
<wire x1="149.86" y1="106.68" x2="167.64" y2="106.68" width="0.1524" layer="91"/>
<wire x1="167.64" y1="106.68" x2="170.18" y2="106.68" width="0.1524" layer="91"/>
<wire x1="167.64" y1="106.68" x2="167.64" y2="114.3" width="0.1524" layer="91"/>
<junction x="167.64" y="106.68"/>
<pinref part="R3" gate="G$1" pin="2"/>
<wire x1="167.64" y1="114.3" x2="170.18" y2="114.3" width="0.1524" layer="91"/>
<pinref part="SPKR" gate="G$1" pin="2"/>
</segment>
</net>
</nets>
</sheet>
</sheets>
</schematic>
</drawing>
<compatibility>
<note version="6.3" minversion="6.2.2" severity="warning">
Since Version 6.2.2 text objects can contain more than one line,
which will not be processed correctly with this version.
</note>
</compatibility>
</eagle>
